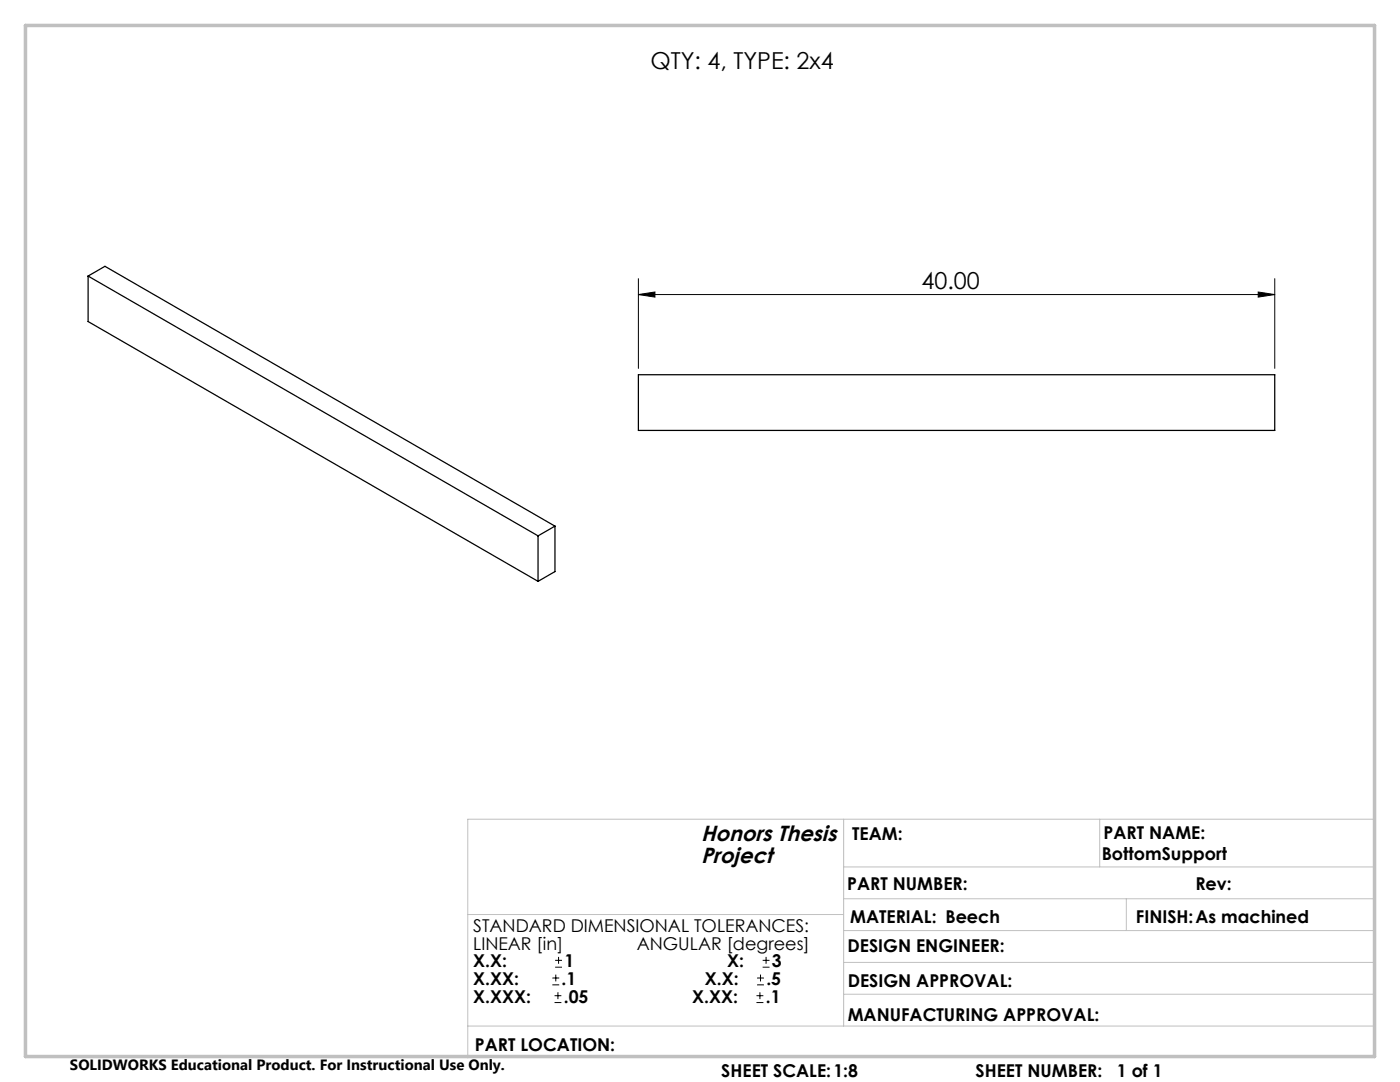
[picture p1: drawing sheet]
<svg xmlns="http://www.w3.org/2000/svg" width="279mm" height="216mm" viewBox="0 0 279 216" stroke-linecap="round" stroke-linejoin="round" font-family="sans-serif">
<path d="M17.6 55.1v9.1l89.8 51.8M17.6 55.1l89.8 51.8M17.6 55.1l3.3-2 89.8 51.9M127.4 74.8h127v11.1h-127zM107.4 106.9v9.1M110.7 105v9.1l-3.3 1.9M110.7 105l-3.3 1.9" fill="none" stroke="#000" stroke-width=".25"/>
<g fill="none" stroke="#000" stroke-width=".2">
<path d="M127.4 58.8l3.3-.5v1zM127.4 55.6v17.9M127.4 58.8h127M251.1 58.3l3.3 .5-3.3 .5zM254.4 55.6v17.9M110.2 196.5h1.4M110.2 195.2h1.4M110.7 198.7h1.3M110.8 193h1.4M110.8 191.6h1.4M110.9 194.5v1.3M111.4 198v1.4"/>
<path d="M111.5 190.9v1.4M151 198.7h1.3M151.1 196.5h1.4M151.1 195.2h1.4M151.7 198v1.4M151.8 194.5v1.3M152.2 193h1.4M152.2 191.6h1.4M152.9 190.9v1.4M110.7 200h1.3M151 200h1.3"/>
</g>
<path d="M168.4 179.3h105.9M168.4 163.5v41.2M168.4 173h105.9M219.5 163.5v9.5M224.8 179.3v6.4M274.3 163.5h-180.9v47.6M93.4 182.5h75M168.4 185.7h105.9M168.4 192h105.9M168.4 198.4h105.9M93.4 204.7h180.9" fill="none" stroke="#c0c0c0" stroke-width=".2"/>
<path d="M5.1 5.1h269.2v205.7h-269.2z" fill="none" stroke="#c0c0c0" stroke-width=".7"/>
<path d="M127.4 58.8l3.3-.5v1zM251.1 58.3l3.3 .5-3.3 .5z" fill="#000"/>
<g font-size="4.7">
<text x="129.8" y="13.7">QTY: 4, TYPE: 2x4</text>
<text x="183.9" y="57.8">40.00</text>
</g>
<g font-size="4.4">
<text x="139.9" y="167.9">Honors Thesis</text>
<text x="139.9" y="172.1">Project</text>
</g>
<g font-size="3.5">
<text x="170.1" y="167.6">TEAM:</text>
<text x="220.3" y="167.3">PART NAME:</text>
<text x="219.9" y="171.6">BottomSupport</text>
<text x="169.1" y="177.6">PART NUMBER:</text>
<text x="238.6" y="177.6">Rev:</text>
<text x="94.4" y="185.9">STANDARD DIMENSIONAL TOLERANCES:</text>
<text x="169.7" y="184.2">MATERIAL: Beech</text>
<text x="226.7" y="184.2">FINISH:As machined</text>
<text x="94.4" y="189.5">LINEAR [in]</text>
<text x="127.1" y="189.5">ANGULAR [degrees]</text>
<text x="169.1" y="190">DESIGN ENGINEER:</text>
<text x="94.4" y="196.5">X.XX:</text>
<text x="94.4" y="193">X.X:</text>
<text x="112.1" y="196.5">.1</text>
<text x="112.6" y="193">1</text>
<text x="140.7" y="196.5">X.X:</text>
<text x="145.1" y="193">X:</text>
<text x="152.9" y="196.5">.5</text>
<text x="154" y="193">3</text>
<text x="169.2" y="197">DESIGN APPROVAL:</text>
<text x="94.4" y="200.1">X.XXX:</text>
<text x="112.5" y="200.1">.05</text>
<text x="138.1" y="200.1">X.XX:</text>
<text x="152.8" y="200.1">.1</text>
<text x="169.2" y="203.7">MANUFACTURING APPROVAL:</text>
<text x="94.8" y="209.6">PART LOCATION:</text>
<text x="144" y="215">SHEET SCALE:1:8</text>
<text x="194.7" y="215">SHEET NUMBER:</text>
<text x="222.9" y="215">1 of 1</text>
</g>
<text font-size="3" x="14" y="213.5">SOLIDWORKS Educational Product. For Instructional Use Only.</text>
</svg>
